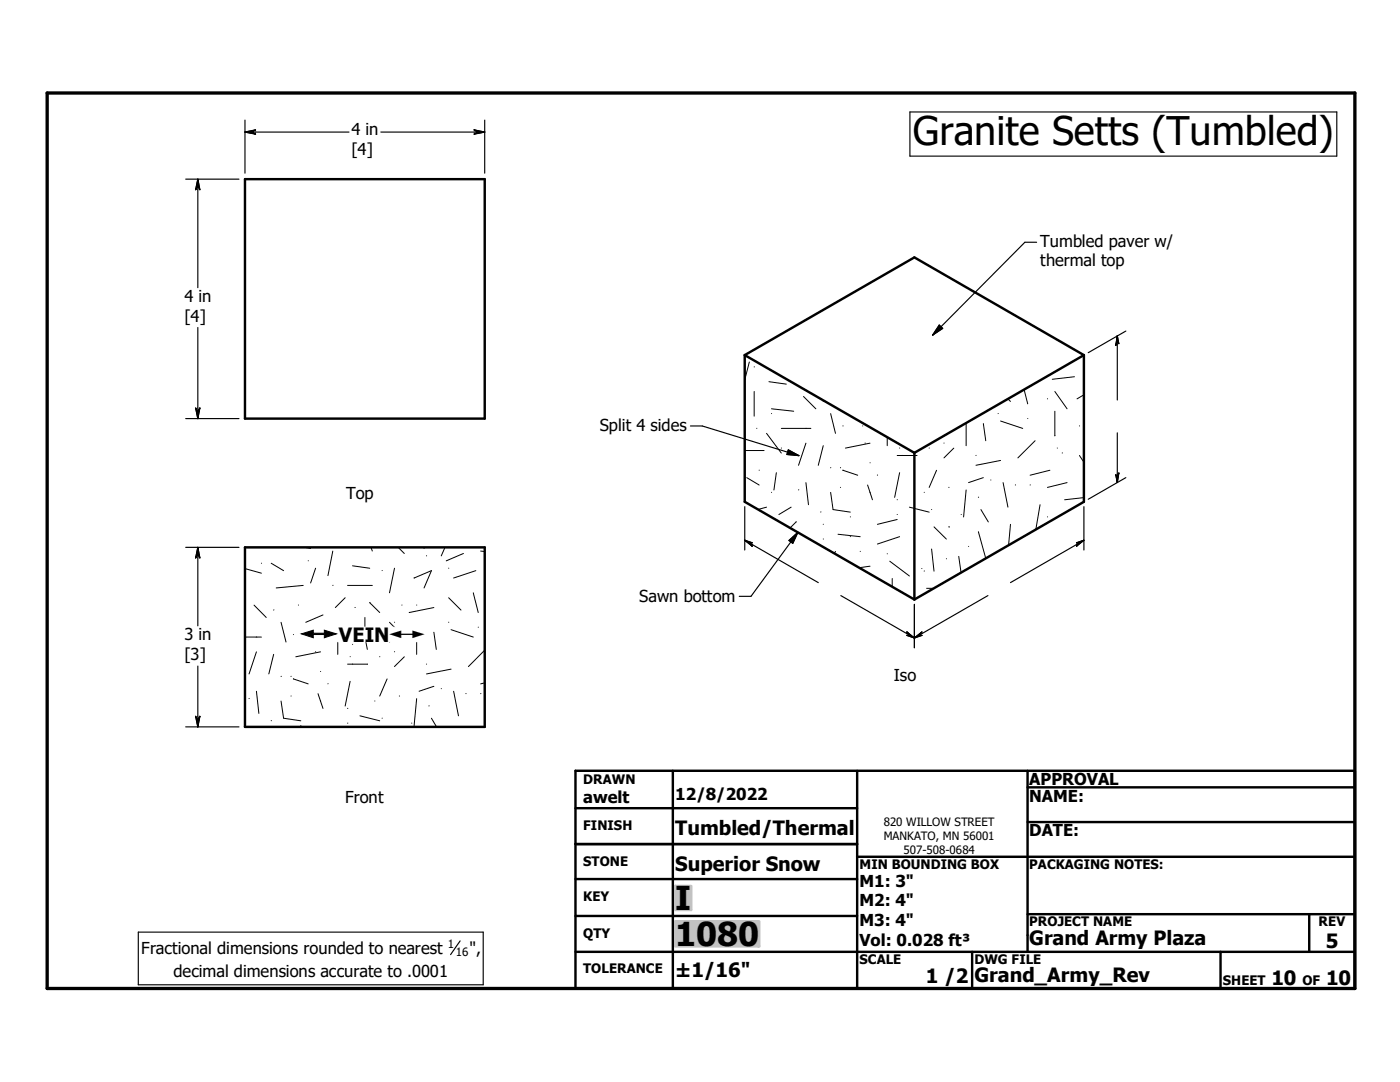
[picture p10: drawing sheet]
<svg xmlns="http://www.w3.org/2000/svg" width="279mm" height="216mm" viewBox="0 0 279 216" stroke-linecap="round" stroke-linejoin="round" font-family="sans-serif">
<g fill="none" stroke="#000" stroke-width=".48">
<path d="M48.9 35.7h47.8v47.8h-47.8zM148.6 70.9v29.2l33.9 19.5M148.6 70.9l33.9 19.5M148.6 70.9l33.9-19.5 33.8 19.5M216.3 70.9v29.2l-33.8 19.5M216.3 70.9l-33.8 19.5M182.5 90.4v29.2M48.9 109.2h47.8v35.8h-47.8zM114.8 153.8h155.6v43.4h-155.6zM134.3 153.8v43.4M171.1 153.8v43.4M205.1 157.1h65.3"/>
<path d="M205.1 153.8v36.1M114.8 175.4h56.3M114.8 161.3h56.3M114.8 168.4h56.3M171.1 171h99.3M205.1 164h65.3M114.8 182.8h56.3M114.8 189.9h155.6M194 189.9v7.3M205.1 182.4h65.3M243.6 189.9v7.3M261.3 182.4v7.5"/>
</g>
<g fill="none" stroke="#000" stroke-width=".2">
<path d="M149.5 72.2l-.9 3.6M150.5 78.1v4.9M150.6 73.2h-.1M153.5 76.2l3.4 .4M160.4 79.1l2.4 2.5M201.2 79.6l.5 .5M204.4 77.7l.7 2.9M209.1 79.6h-.1M210.5 78.1l2.5 3.5M214.4 75.2l-4.4 .5M216.3 78.8l-1.4 .8M148.6 89.9h3.9"/>
<path d="M149 95.3l2.5 1.5M151 85.5h.1M151.5 93.8h.1M153 86.5l2.9 3.9M154 81.6l4.4 .5M154 98.2v.1M154 82.5h.1M154.9 94.3l-.4 3.5M155.9 85.5h5.9M156 89.4h-.1M159.4 97.7v.1M160.8 88.4l-1.4 4.4"/>
<path d="M160.8 96.3l.5 4.4M160.9 85.5h-.1M164.3 88.9l-1 3.9M164.3 80v.1M165.8 82.5l.9 4M165.8 98.3l.5 3.4 3.4 .5M165.8 93.3v.1M167.8 97.2l-.1 .1M167.8 93.3l-.1 .1M168.3 85h-.1M168.3 93.8l2.9 1M172.2 85h.1"/>
<path d="M172.7 88.4h-.1M173.1 96.8l1 2.9M173.6 88.4l-4.9 1M173.7 92.3l-.1 .1M173.7 98.2l-.1 .1M175.1 94.8h.1M177.1 87.3v1.6M179.1 99.7h.1M179.5 94.3l-1 4.9M179.6 89.4h-.1M180 90.9h.1M183 90.9h-3.9"/>
<path d="M184.5 98.2l-.1 .1M185.5 89.4h-.1M186.9 93.8l-1.5 3.5M188.4 88.4h.1M189.4 97.2v.1M190.3 89.4l-1.9 2M192.8 97.8l-.5 5.4M192.8 84.4v4.5M194.8 90.9h.1M195.3 99.2h.1M196.2 84.5l.5 3.4M196.2 95.3l-2.9 1"/>
<path d="M197.7 95.8h.1M199.2 82.5h.1M199.7 84l4.4 1.5M199.7 91.9l-4.9 .9M200.2 96.3l1 4.9M202.7 96.8h-.1M205.1 83.5h.1M205.6 96.8h.1M206.6 87.9l-3.5 3.5M209.5 93.8l-3.9 1M210.5 82.1v4.8M211 89.4h.1"/>
<path d="M212 90.4h.1M213 96.3l-4 1M215.4 90.9l.9 1.3M215.5 85h-.1M216.3 99.3l-3.8 .4M48.9 113.5l3.3 .9M52.2 112.4h.1M54.1 112.4l2.5 1.5M60.5 116.8l-5.4 .5M60.8 109.2l1.2 .2M61.5 111.9h.1M63 113.4l-1 2.9"/>
<path d="M66.4 110l-1 4.9M66.5 116.8h-.1M68.9 119.3l-2 1.9M69.4 116.8h4.9M70.4 112.9l3.4 .5M74 109.2l.3 .8M76.3 113.8v.1M78.7 113.4l-1 4.9M79.5 109.2l1.2 1.2M82.7 115.3l3.4-1.4-1.5 3.4M84.7 109.2l-.1 .2M85.1 110.9h.1"/>
<path d="M88.8 109.2l-.7 1.7M89.5 119.3l2.5 2.4M89.6 113.4h-.1M92.5 110.4l-3.4 1.5M94.4 118.3l1 3.9M95 113.9l-4.5 1.4M95.9 110l.8 .1M153 101.2l-1.7 .5M157.9 101.2l-2.5 1.5M158.9 104.1l-1.2 1.2M163.8 102.1v.1M164.3 107.5v.1"/>
<path d="M164.3 104.6h.1M166.7 110l-.2 .4M167.2 106.6l4.5 .5M169.7 103.1v.1M169.7 107.1h.1M171.7 110h.1M173.6 113l-2.1 .3M177.1 110.5h.1M177.6 112l3.9 2.9M178.1 115.4v1.7M179.1 103.7l-4 .9M179.1 102.6v.1"/>
<path d="M179.5 107.1l-4.4 1.5M181.5 101.2l3.9 1M184 113.4v.1M184.5 113.9l-.1 .1M184.9 117.4h1.5M185.9 109.6l.5 4.4M185.9 101.7h.1M186.4 105.1l2.5 2.5M188.9 111.5h.1M189.4 105.1h.1M189.5 105.2h-.1M191.3 111l.5 3.2"/>
<path d="M191.8 102.6v.1M193.3 109h.1M195.3 106.1l1.4 5.3M195.8 101.7l1.4 2.4M201.7 104.6l-.4 4.2M207.6 100.7l-.9 4.9M209.1 103.1l-.1 .1M211 103.2h.1M48.9 127.1h3.3M49.7 139.4h.1M50.7 120.7l2.4 2.5M51.2 130.1l-1.5 4.4"/>
<path d="M51.2 137.9l.5 4.5M51.2 127.1h.1M54.6 130.6l-1 3.9M54.7 121.7h-.1M56.1 124.2l1 3.9M56.1 139.9l.5 3.4 3.4 .5M56.1 134.9v.1M58.1 138.9h.1M58.1 134.9v.1M58.6 135.5l2.9 1M58.6 126.6h.1M58.6 135.4v.1"/>
<path d="M59.6 120.7h-.1M62.5 126.6h.1M63 130v.1M63.5 138.4l1 3M64 130.1l-5 1M64 139.9h.1M64 134h.1M64.5 122.7l-3.5 1.5M65.5 136.4l-.1 .1M67.4 126.6v4M69.9 136l-1 4.9M69.9 131v.1"/>
<path d="M70.4 126.6l2.4 .5M70.4 132.5h.1M70.4 128.6h.1M70.9 121.2h-.1M72.8 127.1h3.9M72.8 123.2v3.9M72.8 127.1l.5 2.5M73.3 132.5h-3.9M73.8 120.2l2 2M74.8 139.9h.1M75.8 131v.1M77.3 135.5l-1.5 3.4"/>
<path d="M77.7 124.2l2 2M77.8 128.1h-.1M78.8 124.1l-.1 .1M78.8 125.1l-.1 .1M78.8 130l-.1 .1M79.7 138.9h.1M80.2 120.7h.1M80.7 131.1l-2 1.9M83.2 139.4l-.6 5.4M83.2 125.6v5M83.2 120.7h.1M85.1 132.5h.1"/>
<path d="M86.6 121.2l-4.9 1M86.6 126.2l.5 3.4M86.6 136.9l-3 1M88.1 137.4h.1M89.6 124.1l-.1 .1M90 125.6l4.4 1.5M90 133.5l-4.9 1M90.5 137.9l1 4.9M93 138.4h.1M95.5 125.1l-.1 .1M96 138.4h-.1M96.7 129.7l-3.2 3.3"/>
<path d="M96.7 136.3l-.8 .2M54.2 143.8h-.1M60.1 144.8h-.1M69.4 141.3v.1M69.4 144.3h.1M71.8 142.8l4 1M76.3 143.3h.1M82.2 144.3h.1M85.6 140.8v.1M86.1 143.3l1 1.7"/>
</g>
<path d="M9.4 18.6h261v178.6h-261z" fill="none" stroke="#000" stroke-width=".66"/>
<g fill="#c0c0c0" stroke="#c0c0c0" stroke-width=".48">
<path d="M134.8 183.8h16.7v5z"/>
<path d="M134.8 183.8l16.7 5h-16.7z"/>
<path d="M134.8 176.8h3.1v4.8z"/>
<path d="M134.8 176.8l3.1 4.8h-3.1z"/>
</g>
<g fill="none" stroke="#000" stroke-width=".23">
<path d="M37.1 35.7h10.6M39.5 37.1h.1M39.5 35.7v21.7M39.5 35.7l.4 2.2-.4-.8M39.5 35.7l-.5 2.2 .5-.8M48.9 26.4h20.7M48.9 26.4l2.1-.5-.7 .5M48.9 26.4l2.1 .4-.7-.4M48.9 24v10.6M50.3 26.4h.1M76 26.4h20.7M95.4 26.4h.1"/>
<path d="M95.4 26.4l-.8 .4 2.1-.4M95.4 26.4l-.8-.5 2.1 .5M96.7 24v10.6M181.6 22.3h85.2v8.9h-85.2zM206.9 48.3h-2.4l-18.4 18.6M39.5 65.3v18.2M187.4 64.9l.7 .6-2 1.4zM223 68.1h.1M223 67v12.8M223 67l.3 1.6-.3-.5M223 67l-.3 1.9 .3-.8M224.7 66.1l-7.5 4.3"/>
<path d="M37.1 83.5h10.6M39.5 82.2h.1M39.5 82.2l-.5-.8 .5 2.1M39.5 82.2l.4-.8-.4 2.1M137.8 85h2.4l19.2 5.9M157.3 89.8l2.1 1.1-2.4-.2zM223 95.2h.1M223 86.4v9.9M223 95.2l-.3-.5 .3 1.6M223 95.2l.3-.8-.3 1.9M224.7 95.3l-7.5 4.3M37.1 109.2h10.6"/>
<path d="M39.5 110.6h.1M39.5 109.2v15.7M39.5 109.2l.4 2.1-.4-.7M39.5 109.2l-.5 2.1 .5-.7M148.6 107.8l14.7 8.5M148.6 107.8l1.5 .5-.5 .1M148.6 107.8l1.5 1.2-.5-.6M148.6 101.1v8.7M149.6 108.4h.1M157.5 107.8l1.7-1.6-1 2.2zM159.2 106.2l-9.3 12.8h-2.4M167.8 118.8l14.7 8.5"/>
<path d="M197.2 118.8l-14.7 8.5M215.3 108.4h.1M216.3 107.8l-14.6 8.5M216.3 107.8l-1.5 1.2 .5-.6M216.3 107.8l-1.5 .5 .5 .1M216.3 101.1v8.7M39.5 132.9v12.1M181.5 126.7h.1M181.5 126.7l-.5 .1 1.5 .5M181.5 126.7l-.5-.6 1.5 1.2M182.5 120.6v8.7M183.5 126.7h.1"/>
<path d="M183.5 126.7l.5-.6-1.5 1.2M183.5 126.7l.5 .1-1.5 .5M37.1 145h10.6M39.5 143.7h.1M39.5 143.7l-.5-.8 .5 2.1M39.5 143.7l.4-.8-.4 2.1M27.6 186h68.8v10.5h-68.8zM91.8 187.7l-1.9 2.8"/>
</g>
<g fill="#000" stroke="#000" stroke-width=".23">
<path d="M39.5 35.7l.4 2.2-.4-.8zM39.5 35.7v1.4l-.5 .8zM39.5 37.1l-.5 .8zM48.9 26.4l2.1-.5-.7 .5zM48.9 26.4h1.4l.7 .4zM50.3 26.4l.7 .4zM94.6 26.8l.8-.4h1.3zM94.6 25.9l2.1 .5h-1.3zM94.6 25.9l.8 .5zM187.4 64.9l.7 .6-2 1.4zM223 67l.3 1.6-.3-.5zM223 67v1.1l-.3 .8z"/>
<path d="M223 68.1l-.3 .8zM39 81.4l.5 .8v1.3zM39.9 81.4l-.4 2.1v-1.3zM39.9 81.4l-.4 .8zM157.3 89.8l2.1 1.1-2.4-.2zM222.7 94.7l.3 .5v1.1zM223.3 94.4l-.3 1.9v-1.1zM223.3 94.4l-.3 .8zM39.5 109.2l.4 2.1-.4-.7zM39.5 109.2v1.4l-.5 .7zM39.5 110.6l-.5 .7zM148.6 107.8l1.5 .5-.5 .1z"/>
<path d="M148.6 107.8l1 .6 .5 .6zM149.6 108.4l.5 .6zM157.5 107.8l1.7-1.6-1 2.2zM215.3 108.4l1-.6-1.5 1.2zM214.8 108.3l1.5-.5-1 .6zM214.8 108.3l.5 .1zM181 126.8l.5-.1 1 .6zM181 126.1l1.5 1.2-1-.6zM181 126.1l.5 .6zM182.5 127.3l1.5-1.2-.5 .6zM182.5 127.3l1-.6 .5 .1zM183.5 126.7l.5 .1z"/>
<path d="M39 142.9l.5 .8v1.3zM39.9 142.9l-.4 2.1v-1.3zM39.9 142.9l-.4 .8z"/>
</g>
<g fill="#fff" stroke="#fff" stroke-width=".23">
<path d="M60.1 125.2h25.1v2.8z"/>
<path d="M60.1 125.2l25.1 2.8h-25.1z"/>
</g>
<text font-size="7.9" x="182.2" y="29">Granite Setts (Tumbled)</text>
<g font-size="6.6">
<text x="134.7" y="181.6">I</text>
<text x="134.7" y="188.7">1080</text>
</g>
<g font-size="3.9">
<text x="67.6" y="128">VEIN</text>
<text x="134.7" y="166.6">Tumbled/Thermal</text>
<text x="134.7" y="173.8">Superior Snow</text>
<text x="205.4" y="188.6">Grand Army Plaza</text>
<text x="264.6" y="189.2">5</text>
<text x="134.7" y="194.9">±1/16&quot;</text>
<text x="184.8" y="196.1">1 /2</text>
<text x="194.5" y="196">Grand_Army_Rev</text>
<text x="253.8" y="196.6">10</text>
<text x="264.7" y="196.6">10</text>
</g>
<g font-size="3.3">
<text x="70.1" y="27">4 in</text>
<text x="70.1" y="31">[4]</text>
<text x="207.6" y="49.2">Tumbled paver w/</text>
<text x="207.6" y="53.2">thermal top</text>
<text x="36.8" y="60.3">4 in</text>
<text x="36.8" y="64.3">[4]</text>
<text x="119.7" y="85.9">Split 4 sides</text>
<text x="69.1" y="99.6">Top</text>
<text x="127.6" y="120.2">Sawn bottom</text>
<text x="36.8" y="127.8">3 in</text>
<text x="36.8" y="131.8">[3]</text>
<text x="178.4" y="136">Iso</text>
<text x="68.9" y="160.1">Front</text>
<text x="116.4" y="160.2">awelt</text>
<text x="134.7" y="159.7">12/8/2022</text>
<text x="205.4" y="156.7">APPROVAL</text>
<text x="205.4" y="159.9">NAME:</text>
<text x="205.4" y="166.9">DATE:</text>
<text x="171.5" y="176.9">M1: 3&quot;</text>
<text x="171.5" y="180.8">M2: 4&quot;</text>
<text x="171.5" y="184.8">M3: 4&quot;</text>
<text x="28.2" y="190.3">Fractional dimensions rounded to nearest</text>
<text x="93.7" y="190.3">&quot;,</text>
<text x="171.5" y="188.7">Vol: 0.028 ft³</text>
<text x="34.6" y="195">decimal dimensions accurate to .0001</text>
</g>
<g font-size="3.1">
<text x="60.2" y="128">#</text>
<text x="77.7" y="128">#</text>
</g>
<g font-size="2.6">
<text x="116.4" y="156.4">DRAWN</text>
<text x="116.4" y="165.6">FINISH</text>
<text x="116.4" y="172.8">STONE</text>
<text x="171.5" y="173.4">MIN BOUNDING BOX</text>
<text x="205.4" y="173.4">PACKAGING NOTES:</text>
<text x="116.4" y="179.9">KEY</text>
<text x="205.4" y="184.8">PROJECT NAME</text>
<text x="263.1" y="184.8">REV</text>
<text x="116.4" y="187.1">QTY</text>
<text x="116.4" y="194.2">TOLERANCE</text>
<text x="171.5" y="192.4">SCALE</text>
<text x="194.5" y="192.4">DWG FILE</text>
<text x="244.1" y="196.6">SHEET</text>
<text x="259.9" y="196.6">OF</text>
</g>
<g font-size="2.3">
<text x="176.4" y="164.8">820 WILLOW STREET</text>
<text x="176.4" y="167.6">MANKATO, MN 56001</text>
<text x="180.3" y="170.3">507-508-0684</text>
<text x="89.4" y="189.1">1</text>
<text x="91" y="190.8">16</text>
</g>
</svg>
